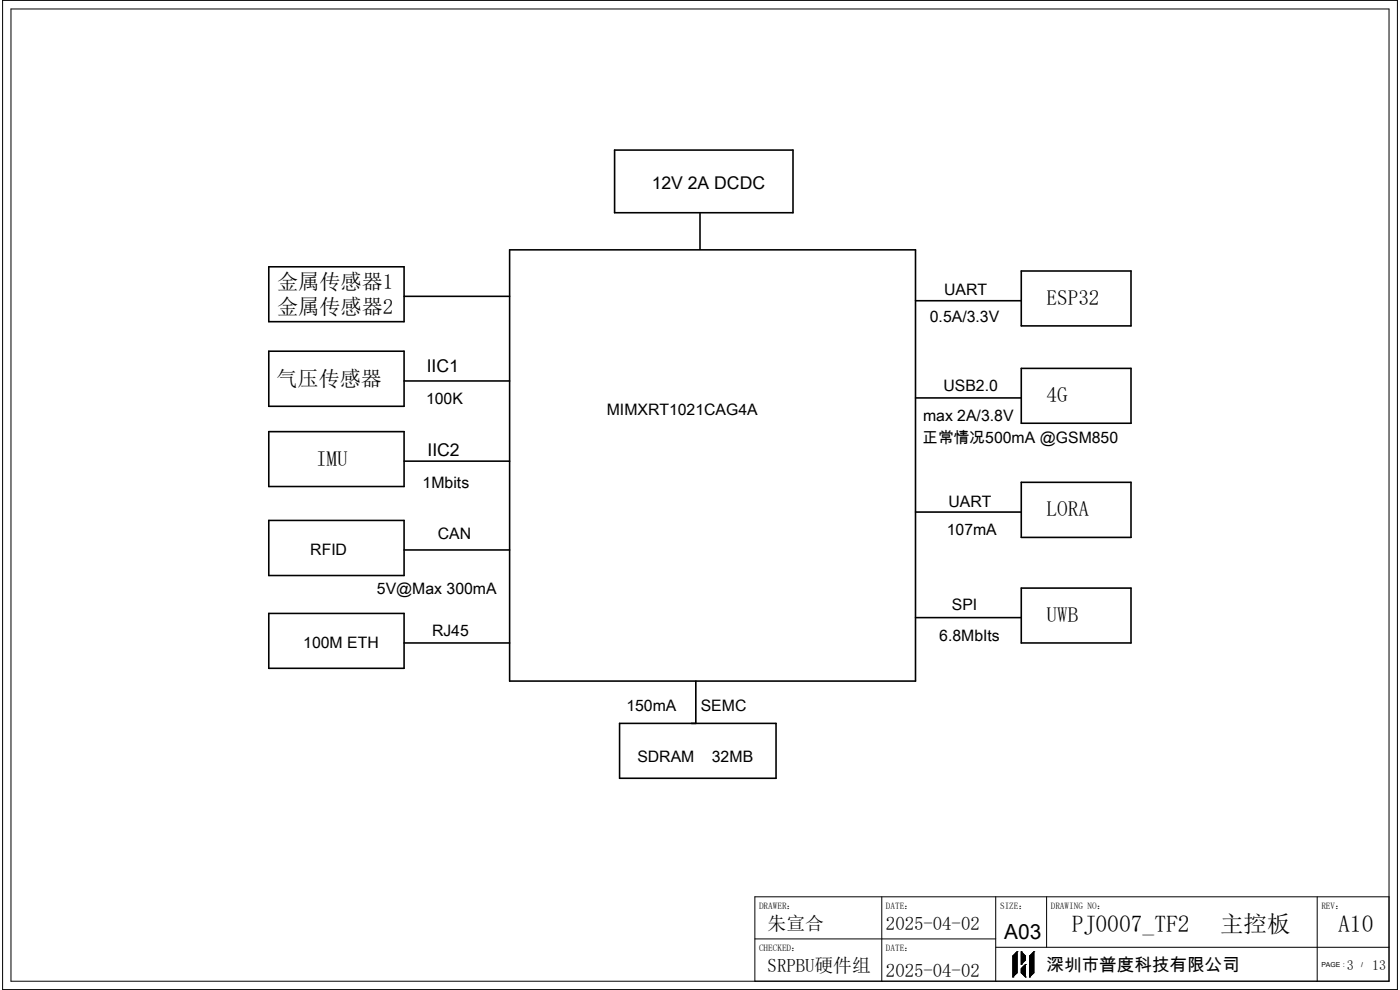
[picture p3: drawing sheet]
<svg xmlns="http://www.w3.org/2000/svg" width="297mm" height="210mm" viewBox="0 0 297 210" stroke-linecap="round" stroke-linejoin="round" font-family="sans-serif">
<g fill="none" stroke="#000" stroke-width=".34">
<path d="M130.4 31.8h37.8v13.3h-37.8zM57 56.6h28.7v11.6h-28.7zM108.1 53h86.1v91.5h-86.1zM148.5 45.3v7.5M216.7 57.5h23.2v11.6h-23.2zM57 74.5h28.7v11.7h-28.7zM85.7 62.9h22.4M194.2 63.8h22.5M216.7 78.1h23.2v11.7h-23.2zM57 91.6h28.7v11.6h-28.7zM85.7 80.8h22.4M85.7 97.8h22.4"/>
<path d="M194.2 84.4h22.5M57 110.4h28.7v11.7h-28.7zM85.7 116.7h22.4M194.2 108.6h22.5M216.7 102.3h23.2v11.7h-23.2zM57 130.1h28.7v11.7h-28.7zM85.7 136.4h22.4M194.2 131h22.5M216.7 124.8h23.2v11.6h-23.2zM131.4 153.5h33.2v11.6h-33.2zM147.6 144.5v9"/>
</g>
<g fill="none" stroke="#000" stroke-width=".21">
<path d="M.6 .1h295.9v209.8h-295.9zM2.3 1.9h292.4v206.3h-292.4zM160.1 199.2h51.1M187.1 190.2v18M211.2 190.2v18M222 190.2v10.8M279.4 190.2v18M294.7 190.2h-134.6v18M211.2 201h83.5M214.9 207.3h.1M214.9 206.4h.9M214.9 206.2h.9"/>
<path d="M214.9 206h.9M214.9 205.8h.9M214.9 205.7h.9M214.9 205.5h.9M214.9 205.3h.9M214.9 205.1h.9M214.9 204.9h.9M214.9 204.8h.9M214.9 202.8v4.5M214.9 204.6h.9M214.9 204.4h.9M214.9 204.2h.9"/>
<path d="M214.9 204h.9M214.9 203.8h.9M214.9 203.7h.9M214.9 203.5h.9M214.9 203.3h.9M214.9 203.1h.9M214.9 202.9h.9M214.9 202.8h.9M215.8 201.9h.1M215.8 206.4l-.9 .9M215.8 202.6h-.7v4.5h-.2M215.8 202.4h-.6v4.5h-.3"/>
<path d="M215.8 202.2h-.4v4.5h-.5M215.8 202.1h-.2v4.4h-.7M215.8 201.9v4.5M215.8 201.9l-.9 .9M216.7 204.6h.1M216.7 201.9h.1M216.7 206.4l.9 .9M216.7 201.9v2.7M216.7 205.5v.9M216.7 206.4h.9M216.7 206.2h.9M216.7 206h.9"/>
<path d="M216.7 205.8h.9M216.7 205.7h.9M216.7 205.5h.9M216.7 202.1h.1v2.3M216.7 202.2h.3v2M216.7 202.4h.5v1.6h-.5M216.7 202.6h.6v1.2M216.7 204.4h.2M216.7 204.2h.3M216.7 203.8h.7M216.7 203.7h.9M216.7 203.5h.9"/>
<path d="M216.7 203.3h.9M216.7 203.1h.9M216.7 202.9h.9M216.7 202.8h.9M216.7 201.9l.9 .9M217.6 207.3h.1M217.6 204.6h.1M217.6 204.6l-.9 .9M217.6 202.8v.9M217.6 204.6v2.7M217.6 204.8h-.3v2.3h.3M217.6 204.9h-.4v2h.4"/>
<path d="M217.6 205.1h-.6v1.6h.6M217.6 205.3h-.8v1.2h.8M217.6 203.7l-.9 .9M218.4 207.3h.1M218.4 206.4h.9M218.4 206.2h.9M218.4 206h.9M218.4 205.8h.9M218.4 205.7h.9M218.4 205.5h.9M218.4 205.3h.9M218.4 205.1h.9"/>
<path d="M218.4 204.9h.9M218.4 204.8h.9M218.4 204.6h.9M218.4 204.4h.9M218.4 204.2h.9M218.4 204h.9M218.4 203.8h.9M218.4 203.7h.9M218.4 203.5h.9M218.4 203.3h.9M218.4 203.1h.9M218.4 202.9h.9"/>
<path d="M218.4 202.8h.9M218.4 202.8v4.5M219.3 201.9h.1M219.3 202.6h-.7v4.5h-.2M219.3 202.4h-.5v4.5h-.4M219.3 202.2h-.3v4.5h-.6M219.3 202.1h-.1v4.4h-.8M219.3 206.4l-.9 .9M219.3 201.9v4.5M219.3 201.9l-.9 .9"/>
</g>
<g font-size="5">
<text x="227.4" y="197.7">PJ0007_TF2</text>
<text x="258.8" y="197.7">主控板</text>
<text x="283.9" y="197.7">A10</text>
</g>
<g font-size="4.5">
<text x="58.8" y="61.3">金属传感器1</text>
<text x="222" y="64.7">ESP32</text>
<text x="58.8" y="66.6">金属传感器2</text>
<text x="58.6" y="81.9">气压传感器</text>
<text x="222" y="85.3">4G</text>
<text x="67.1" y="98.9">IMU</text>
<text x="222" y="109.5">LORA</text>
<text x="222" y="131.9">UWB</text>
</g>
<text font-size="4.4" x="213.1" y="199.2">A03</text>
<g font-size="4">
<text x="162.9" y="197.3">朱宣合</text>
<text x="188" y="197.3">2025-04-02</text>
<text x="162.9" y="206.3">SRPBU硬件组</text>
<text x="188" y="207.2">2025-04-02</text>
</g>
<g font-size="3.7">
<text x="138.3" y="40.1">12V 2A DCDC</text>
<text x="90.6" y="78.8">IIC1</text>
<text x="90.7" y="96.8">IIC2</text>
<text x="222" y="206">深圳市普度科技有限公司</text>
</g>
<g font-size="3.3">
<text x="200.3" y="62.5">UART</text>
<text x="197.3" y="68.4">0.5A/3.3V</text>
<text x="200.2" y="83">USB2.0</text>
<text x="90.4" y="85.6">100K</text>
<text x="128.7" y="88">MIMXRT1021CAG4A</text>
<text x="195.8" y="89.4">max 2A/3.8V</text>
<text x="195.7" y="93.9">正常情况500mA @GSM850</text>
<text x="89.7" y="103.4">1Mbits</text>
<text x="201.2" y="107.5">UART</text>
<text x="200.9" y="113.5">107mA</text>
<text x="65.8" y="117.8">RFID</text>
<text x="92.9" y="114.3">CAN</text>
<text x="80" y="126">5V@Max 300mA</text>
<text x="201.9" y="129.4">SPI</text>
<text x="64.3" y="137.5">100M ETH</text>
<text x="91.7" y="135">RJ45</text>
<text x="199.3" y="136.1">6.8MbIts</text>
<text x="132.9" y="150.7">150mA</text>
<text x="148.7" y="150.9">SEMC</text>
<text x="135.2" y="161.5">SDRAM</text>
<text x="151" y="161.5">32MB</text>
</g>
<g font-size="3">
<text x="285.7" y="205.9">3</text>
<text x="291.1" y="205.9">13</text>
</g>
<g font-size="1.9">
<text x="161" y="192.9">DRAWER：</text>
<text x="188" y="192.9">DATE：</text>
<text x="212.2" y="192.9">SIZE：</text>
<text x="222.9" y="192.9">DRAWING NO：</text>
<text x="280.3" y="192.9">REV：</text>
<text x="161" y="201.8">CHECKED：</text>
<text x="188" y="201.8">DATE：</text>
</g>
<g font-size="1.5">
<text x="280.3" y="205.1">PAGE：</text>
<text x="288.8" y="205.1">/</text>
</g>
</svg>
